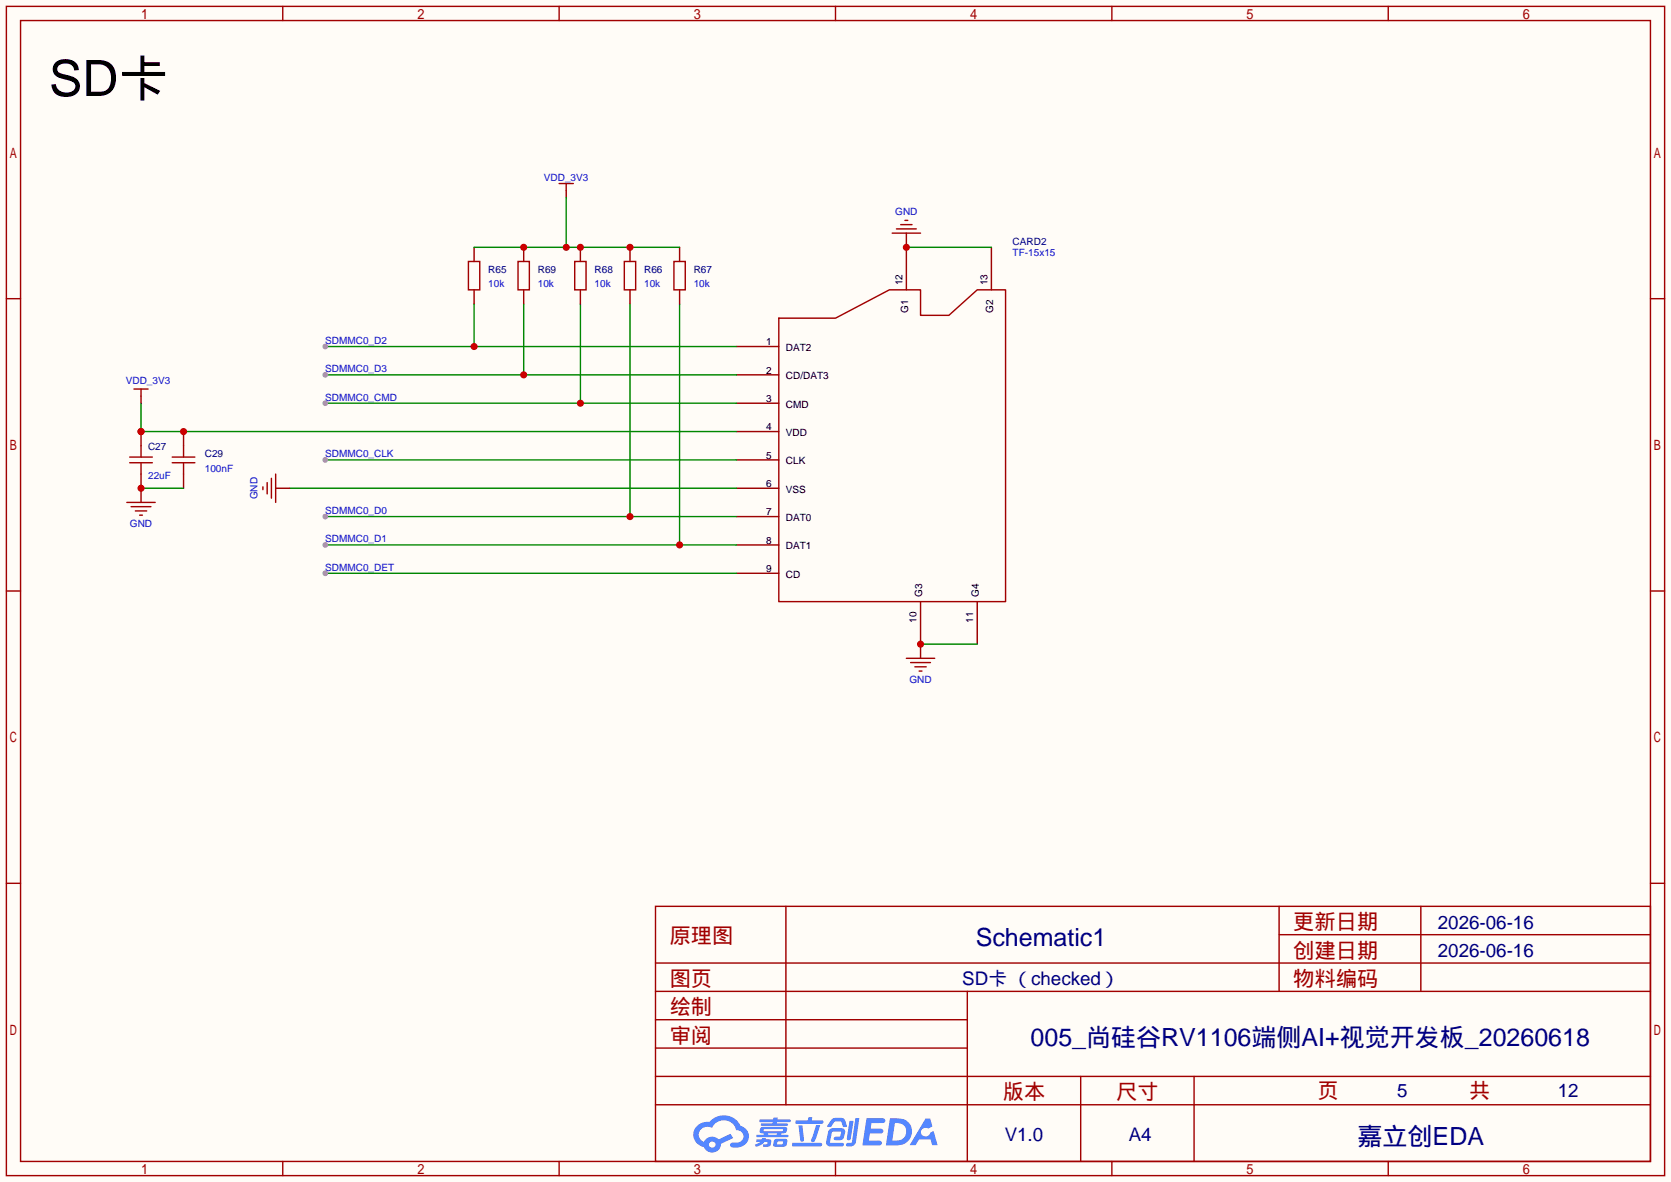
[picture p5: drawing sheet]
<svg xmlns="http://www.w3.org/2000/svg" width="299mm" height="212mm" viewBox="0 0 299 212" stroke-linecap="round" stroke-linejoin="round" font-family="sans-serif">
<path d="M0 0h299.5v211.8h-299.5z" fill="#fffcf7"/>
<g fill="none" stroke="#a10000" stroke-width=".25">
<path d="M1.1 1.1h297.2v209.6h-297.2zM3.7 3.7h292.1v204.5h-292.1zM50.7 1.1v2.6M100.2 1.1v2.6M149.7 1.1v2.6M199.3 1.1v2.6M248.8 1.1v2.6M1.1 53.5h2.6M295.8 53.5h2.5M1.1 105.9h2.6M295.8 105.9h2.5M1.1 158.3h2.6"/>
<path d="M295.8 158.3h2.5M117.5 162.4h178.3v45.8h-178.3zM117.5 177.7h178.3M117.5 172.6h178.3M140.8 162.4v35.6M173.4 177.7v30.5M229.2 162.4v15.3M229.2 167.5h66.6M254.6 162.4v15.3M117.5 182.8h55.9M117.5 198h178.3M117.5 192.9h178.3"/>
<path d="M117.5 187.8h55.9M193.7 192.9v15.3M214 192.9v15.3M50.7 208.2v2.5M100.2 208.2v2.5M149.7 208.2v2.5M199.3 208.2v2.5M248.8 208.2v2.5"/>
</g>
<g fill="#5487ff">
<path d="M155.3 200.4h2.1a.97 .97 0 0 1 1.3 .4 .53 .53 0 0 1-.7 .5h-1.8l-.2 1h1.9a.43 .43 0 0 1 .4 .5 .43 .43 0 0 1-.5 .3h-1.9l-.2 1.3h1.7a.45 .45 0 0 1 .6 .2 .45 .45 0 0 1-.2 .6l-3.2 .1z"/>
<path d="M165.9 200.5h.8l.4 1.4-.7 .4a.82 .82 0 0 0-1.2 .1 .82 .82 0 0 0 .1 1.1 .82 .82 0 0 0 1.2 0l.2-.5 .6-.3 .7 2.5h-.9l-.3-1h-2.1l-.6 1h-1.1z"/>
<path d="M152.2 200.9h.8l-.5 3.2a.36 .36 0 0 1-.4 .3 .36 .36 0 0 1-.3-.4z"/>
<path d="M153.3 200.4h.7l-.6 4.3a1.13 1.13 0 0 1-1.8 .6l.2-.4 .7-.1 .2-.2z"/>
<path d="M149 200.7l.6-.4h1a.77 .77 0 0 1 .9 .6l.3 .9-.2 .2h-.5l-.4-1h-.9a1.3 1.3 0 0 0-.8 .9l-.6 .1-.2-.2z"/>
<path d="M148.6 202.5l.5-.3h1.7a.66 .66 0 0 1 .6 .9l-.1 .4a.81 .81 0 0 1-.9 .9h-.7a.32 .32 0 0 1-.3-.4 .32 .32 0 0 1 .4-.3h.7l.3-.9-1.7 .1-.3 1.9h2.1a.32 .32 0 0 1 .4 .4 .32 .32 0 0 1-.4 .3l-2.3-.1-.5-.3v-.5z"/>
<path d="M142 204.8h5a.33 .33 0 0 1 .3 .4 .33 .33 0 0 1-.3 .3h-4.9l-.2-.2z"/>
<path d="M146.3 201.6h.7l-1 2.9a.36 .36 0 0 1-.4 .2 .36 .36 0 0 1-.3-.3z"/>
<path d="M143.1 201.7h.7l.3 2.6a.34 .34 0 0 1-.3 .3 .34 .34 0 0 1-.4-.2z"/>
<path d="M142.6 200.8h2.2l.1-.4 .1-.2h.6l-.1 .6h1.8a.32 .32 0 0 1 .3 .3 .32 .32 0 0 1-.4 .3h-4.5l-.1-.1z"/>
<path d="M135.6 204.2h.9l.1-.2 .7-.1-.1 .3h.9a.82 .82 0 0 1-.6 1.3h-.7v-.4l.7-.1v-.3h-.5l-.5 .4-1 .4-.2-.4 1-.4h-.8z"/>
<path d="M136.1 200.6h2.5v-.3h.8l-.1 .3h2.2l.2 .3-.2 .2h-2.3v.3h1.8l.2 .2-.2 .2h-4.5l-.2-.2 .1-.2h2l.1-.3h-2.3l-.1-.2z"/>
<path d="M159.5 200.4l-.7 4.9h1.6a2.47 2.47 0 0 0 2.9-1.7 2.47 2.47 0 0 0-1.4-3zM160.4 201.3a1.61 1.61 0 0 1 2 1.4 1.61 1.61 0 0 1-1.8 1.7h-.7z"/>
<path d="M136.3 202.2a.55 .55 0 0 0-.2 .7 .55 .55 0 0 0 .7 .2l.1 .3h-1.3v.4h5.5l.2-.2-.2-.2h-1.2l.2-.3a.7 .7 0 0 0 .8-.2 .7 .7 0 0 0 0-.9h-4.1zM136.9 202.4h3.3l.2 .1-.2 .2h-3.2l-.2-.1zM137.6 203.1h1.7l-.2 .3h-1.4z"/>
<path d="M138.8 204.3a1.05 1.05 0 0 0-.1 1.2 2.91 2.91 0 0 0 2.2-.2 .98 .98 0 0 0 0-1.2h-1.6zM139.4 204.6l.8-.1 .1 .1v.3l-.2 .2h-.8z"/>
<path d="M125 201.7a2.23 2.23 0 0 0-.7 2.3 2.23 2.23 0 0 0 1.8 1.6 1.58 1.58 0 0 0 1.8 .9 1.58 1.58 0 0 0 1.3-1.5l2.2-1-.5-.8-2.1 1a1.65 1.65 0 0 0-2.6 .5 1.45 1.45 0 0 1-.8-2 1.45 1.45 0 0 1 2-.7l.2 .1a2.3 2.3 0 0 1 2.3-1.3 2.3 2.3 0 0 1 2.1 1.7 1.12 1.12 0 0 1 1.2 1.1 1.12 1.12 0 0 1-1.1 1.2h-.7a.45 .45 0 0 0-.6 .3 .45 .45 0 0 0 .5 .6 2.26 2.26 0 0 0 2.9-2.5 2.04 2.04 0 0 0-1.5-1.4 3.3 3.3 0 0 0-5.5-.7l-1.2 .1zM127.1 205.2a.57 .57 0 0 1 1.1 0 .57 .57 0 0 1-1.1 0z"/>
</g>
<path d="M139.6 57h10.1l9.7-5.1h5.6v4.6h5.1l5-4.6h5.1v55.9h-40.6zM32.9 79.9v2M30.9 82.9h4M30.9 81.9h4M32.9 82.9v2.1" fill="none" stroke="#a10000" stroke-width=".25"/>
<g fill="none" stroke="#870000" stroke-width=".25">
<path d="M162.4 41.8v10.1M177.7 44.3v7.6M32.9 77.3v2.6M132 62.1h7.6M132 67.2h7.6M132 72.3h7.6M132 77.3h7.6M32.9 85v2.5M132 82.4h7.6M132 87.5h7.6M132 92.6h7.6M132 97.7h7.6"/>
<path d="M132 102.7h7.6M165 107.8v7.6M175.1 107.8v7.6"/>
</g>
<path d="M162.4 44.3h15.3" fill="none" stroke="#008700" stroke-width=".25"/>
<circle cx="162.4" cy="44.3" r=".63" fill="#c00"/>
<path d="M162.2 39.5h.5M159.9 41.8h5.1M160.7 41h3.5M161.4 40.3h2" fill="none" stroke="#a10000" stroke-width=".25"/>
<path d="M165 115.4h10.1" fill="none" stroke="#008700" stroke-width=".25"/>
<path d="M165 115.4v2.6" fill="none" stroke="#870000" stroke-width=".25"/>
<circle cx="165" cy="115.4" r=".63" fill="#c00"/>
<path d="M162.4 118h5.1M163.2 118.7h3.6M164 119.5h2M164.7 120.3h.5" fill="none" stroke="#a10000" stroke-width=".25"/>
<path d="M58.3 102.7h73.7" fill="none" stroke="#008700" stroke-width=".25"/>
<circle cx="58.3" cy="102.7" r=".51" fill="#999"/>
<path d="M121.8 54.5v43.2M58.3 97.7h73.7" fill="none" stroke="#008700" stroke-width=".25"/>
<circle cx="121.8" cy="97.7" r=".63" fill="#c00"/>
<circle cx="58.3" cy="97.7" r=".51" fill="#999"/>
<path d="M112.9 54.5v38.1M58.3 92.6h73.7" fill="none" stroke="#008700" stroke-width=".25"/>
<circle cx="112.9" cy="92.6" r=".63" fill="#c00"/>
<circle cx="58.3" cy="92.6" r=".51" fill="#999"/>
<path d="M51.9 87.5h80.1M58.3 82.4h73.7" fill="none" stroke="#008700" stroke-width=".25"/>
<circle cx="58.3" cy="82.4" r=".51" fill="#999"/>
<path d="M25.3 72.3v5h106.7" fill="none" stroke="#008700" stroke-width=".25"/>
<g fill="#c00">
<circle cx="32.9" cy="77.3" r=".63"/>
<circle cx="25.3" cy="77.3" r=".63"/>
</g>
<path d="M104 54.5v17.8M58.3 72.3h73.7" fill="none" stroke="#008700" stroke-width=".25"/>
<circle cx="104" cy="72.3" r=".63" fill="#c00"/>
<circle cx="58.3" cy="72.3" r=".51" fill="#999"/>
<path d="M93.9 54.5v12.7M58.3 67.2h73.7" fill="none" stroke="#008700" stroke-width=".25"/>
<circle cx="93.9" cy="67.2" r=".63" fill="#c00"/>
<circle cx="58.3" cy="67.2" r=".51" fill="#999"/>
<path d="M85 54.5v7.6M58.3 62.1h73.7" fill="none" stroke="#008700" stroke-width=".25"/>
<circle cx="85" cy="62.1" r=".63" fill="#c00"/>
<circle cx="58.3" cy="62.1" r=".51" fill="#999"/>
<g fill="none" stroke="#870000" stroke-width=".25">
<path d="M85 44.3v2.6M85 51.9v2.6M93.9 44.3v2.6M93.9 51.9v2.6M104 44.3v2.6M104 51.9v2.6M112.9 44.3v2.6M112.9 51.9v2.6M121.8 44.3v2.6M121.8 51.9v2.6M25.3 77.3v2.6M25.3 85v2.5"/>
<path d="M49.4 87.5h2.5"/>
</g>
<path d="M83.9 46.9h2.1v5h-2.1zM92.8 46.9h2.1v5h-2.1zM103 46.9h2v5h-2zM111.9 46.9h2v5h-2zM120.8 46.9h2v5h-2zM25.3 79.9v2M23.2 82.9h4.1M23.2 81.9h4.1M47.1 87.2v.6M47.9 86.5v2M48.6 85.7v3.6M49.4 85v5" fill="none" stroke="#a10000" stroke-width=".25"/>
<circle cx="25.3" cy="77.3" r=".63" fill="#c00"/>
<path d="M24 69.7h2.5M25.3 69.7v1.3M25.3 82.9v2.1" fill="none" stroke="#a10000" stroke-width=".25"/>
<path d="M25.3 71v1.3M25.3 87.5v2.5" fill="none" stroke="#870000" stroke-width=".25"/>
<path d="M25.3 87.5h7.6" fill="none" stroke="#008700" stroke-width=".25"/>
<circle cx="25.3" cy="87.5" r=".63" fill="#c00"/>
<path d="M100.2 32.9h2.5M101.5 32.9v1.3M22.7 90h5.1M23.5 90.8h3.6M24.3 91.6h2M25 92.3h.5" fill="none" stroke="#a10000" stroke-width=".25"/>
<path d="M101.5 34.2v1.2" fill="none" stroke="#870000" stroke-width=".25"/>
<path d="M101.5 35.4v8.9M85 44.3h36.8" fill="none" stroke="#008700" stroke-width=".25"/>
<g fill="#c00">
<circle cx="93.9" cy="44.3" r=".63"/>
<circle cx="101.5" cy="44.3" r=".63"/>
<circle cx="104" cy="44.3" r=".63"/>
<circle cx="112.9" cy="44.3" r=".63"/>
</g>
<text font-size="9" x="8.8" y="17.2">SD卡</text>
<g font-size="4.5" fill="#000080">
<text x="174.9" y="169.6">Schematic1</text>
<text x="184.7" y="187.4">005_尚硅谷RV1106端侧AI+视觉开发板_20260618</text>
<text x="243.3" y="205.2">嘉立创EDA</text>
</g>
<g font-size="3.8" fill="#a00000">
<text x="231.8" y="166.5">更新日期</text>
<text x="120" y="169.1">原理图</text>
<text x="231.8" y="171.6">创建日期</text>
<text x="120" y="176.7">图页</text>
<text x="231.8" y="176.7">物料编码</text>
<text x="120" y="181.8">绘制</text>
<text x="120" y="186.9">审阅</text>
<text x="179.7" y="197">版本</text>
<text x="200" y="197">尺寸</text>
<text x="236.1" y="196.8">页</text>
<text x="263.3" y="196.8">共</text>
</g>
<g font-size="3.4" fill="#000080">
<text x="257.7" y="166.4">2026-06-16</text>
<text x="257.7" y="171.5">2026-06-16</text>
<text x="172.5" y="176.6">SD卡 （checked）</text>
<text x="250.4" y="196.7">5</text>
<text x="279.2" y="196.7">12</text>
<text x="180.1" y="204.5">V1.0</text>
<text x="202.3" y="204.5">A4</text>
</g>
<g font-size="1.8" fill="#00f">
<text x="97.5" y="32.4">VDD_3V3</text>
<text x="160.4" y="38.5">GND</text>
<text x="181.5" y="45.9">TF-15x15</text>
<text x="87.5" y="51.5">10k</text>
<text x="96.4" y="51.5">10k</text>
<text x="106.6" y="51.5">10k</text>
<text x="115.4" y="51.5">10k</text>
<text x="124.3" y="51.5">10k</text>
<text x="58.3" y="61.7">SDMMC0_D2</text>
<text x="22.6" y="68.8">VDD_3V3</text>
<text x="58.3" y="71.8">SDMMC0_CMD</text>
<text x="58.3" y="66.7">SDMMC0_D3</text>
<text x="58.3" y="82">SDMMC0_CLK</text>
<text x="26.5" y="85.8">22uF</text>
<text x="36.7" y="84.5">100nF</text>
<text x="46.2" y="89.5" transform="rotate(-90 46.2 89.5)">GND</text>
<text x="23.3" y="94.4">GND</text>
<text x="58.3" y="92.1">SDMMC0_D0</text>
<text x="58.3" y="97.2">SDMMC0_D1</text>
<text x="58.3" y="102.3">SDMMC0_DET</text>
<text x="163" y="122.4">GND</text>
</g>
<g font-size="1.8" fill="#000080">
<text x="181.5" y="43.9">CARD2</text>
<text x="87.5" y="49">R65</text>
<text x="96.4" y="49">R69</text>
<text x="106.6" y="49">R68</text>
<text x="115.4" y="49">R66</text>
<text x="124.3" y="49">R67</text>
<text x="26.5" y="80.7">C27</text>
<text x="36.7" y="82">C29</text>
</g>
<g font-size="1.8">
<text x="161.7" y="51.2" transform="rotate(-90 161.7 51.2)">12</text>
<text x="177" y="51.2" transform="rotate(-90 177 51.2)">13</text>
<text x="162.7" y="56.1" transform="rotate(-90 162.7 56.1)">G1</text>
<text x="178" y="56.1" transform="rotate(-90 178 56.1)">G2</text>
<text x="137.3" y="61.9">1</text>
<text x="140.8" y="62.9">DAT2</text>
<text x="137.3" y="67">2</text>
<text x="140.8" y="68">CD/DAT3</text>
<text x="137.3" y="72">3</text>
<text x="137.3" y="77.1">4</text>
<text x="140.8" y="73.1">CMD</text>
<text x="137.3" y="82.2">5</text>
<text x="140.8" y="78.1">VDD</text>
<text x="140.8" y="83.2">CLK</text>
<text x="137.3" y="87.3">6</text>
<text x="140.8" y="88.3">VSS</text>
<text x="137.3" y="92.4">7</text>
<text x="140.8" y="93.4">DAT0</text>
<text x="137.3" y="97.4">8</text>
<text x="140.8" y="98.5">DAT1</text>
<text x="137.3" y="102.5">9</text>
<text x="140.8" y="103.5">CD</text>
<text x="165.3" y="107" transform="rotate(-90 165.3 107)">G3</text>
<text x="175.4" y="107" transform="rotate(-90 175.4 107)">G4</text>
<text x="164.3" y="111.6" transform="rotate(-90 164.3 111.6)">10</text>
<text x="174.4" y="111.6" transform="rotate(-90 174.4 111.6)">11</text>
</g>
</svg>
